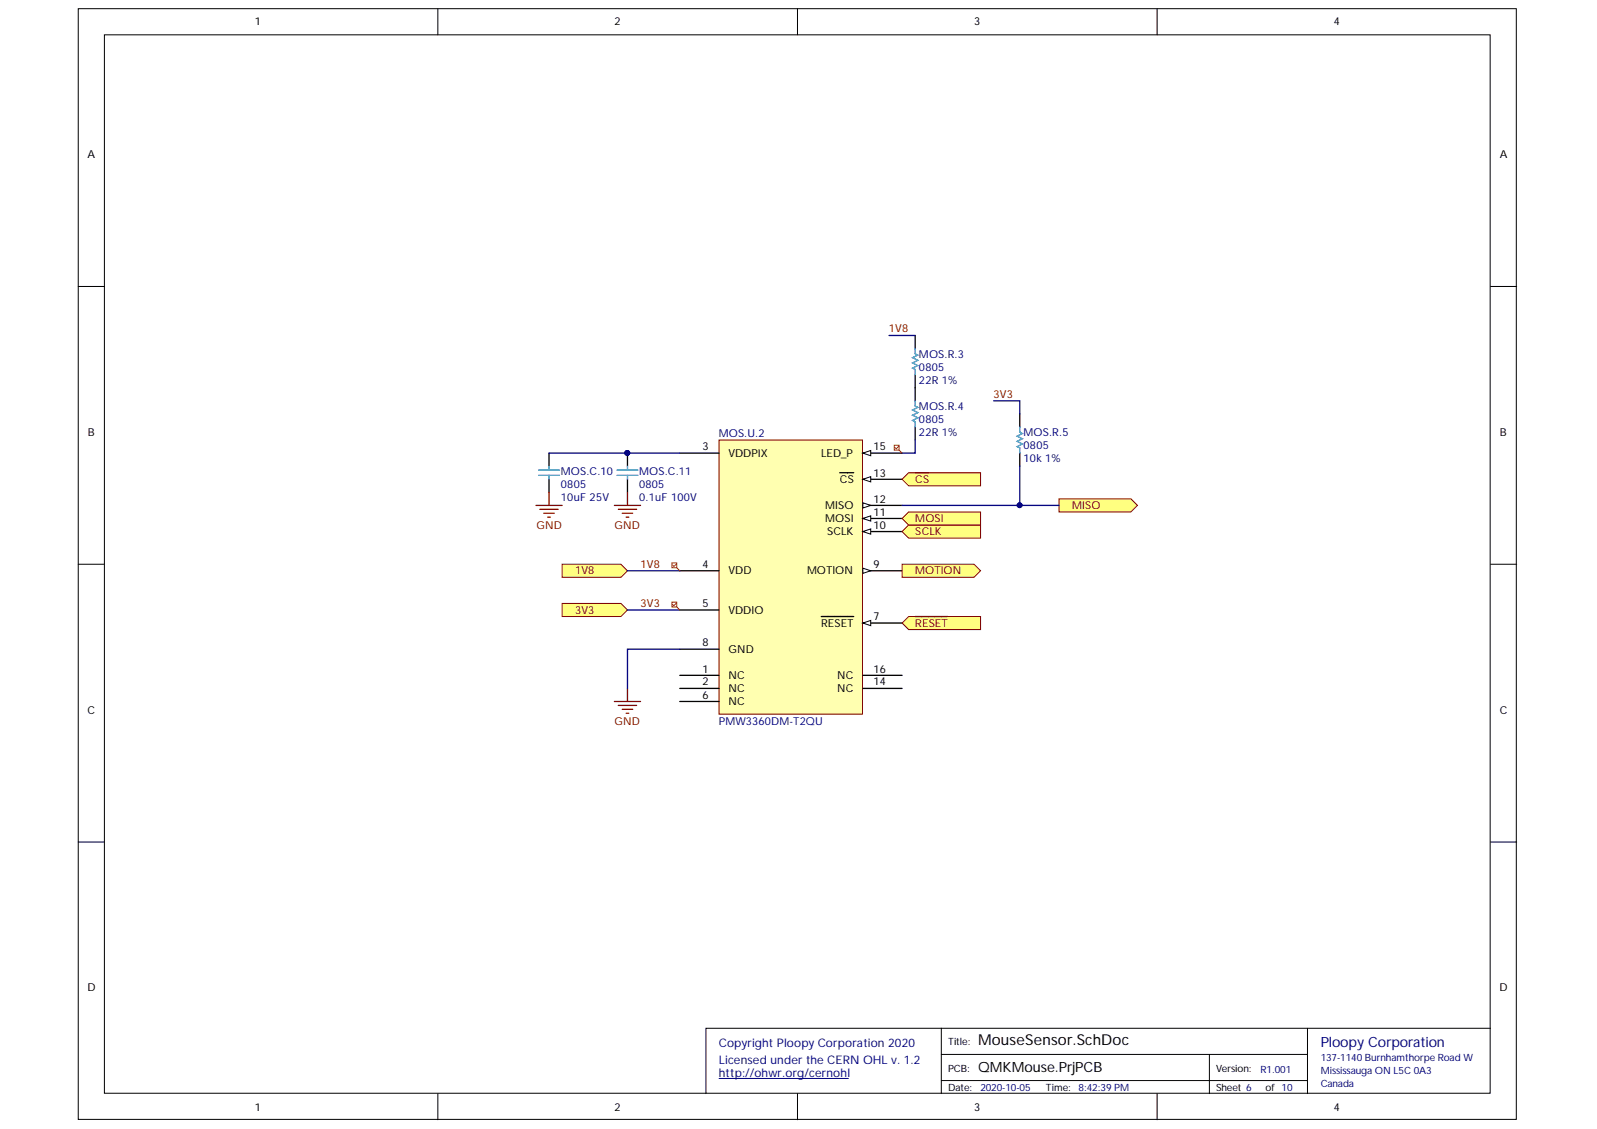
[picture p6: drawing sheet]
<svg xmlns="http://www.w3.org/2000/svg" width="297mm" height="210mm" viewBox="0 0 297 210" stroke-linecap="round" stroke-linejoin="round" font-family="sans-serif">
<g fill="#fff" stroke="#000" stroke-width=".19">
<path d="M14.6 1.6h267.4v206.5h-267.4z"/>
<path d="M19.4 6.5h257.8v196.8h-257.8z"/>
</g>
<g fill="none" stroke="#000" stroke-width=".19">
<path d="M81.4 1.6v4.9M148.3 1.6v4.9M215.2 1.6v4.9M14.6 53.3h4.8M277.2 53.3h4.9M14.6 104.9h4.8M277.2 104.9h4.9M14.6 156.5h4.8M277.2 156.5h4.9M175.1 191.2h-43.8v12.1M175.1 196h68.1M224.9 196v7.3"/>
<path d="M243.2 191.2v12.1M277.2 191.2h-102.1v12.1M81.4 203.3v4.9M148.3 203.3v4.9M175.1 200.9h68.1M215.2 203.3v4.9"/>
</g>
<path d="M133.7 200.5h24.1" fill="none" stroke="#000080" stroke-width=".19"/>
<path d="M133.7 81.8h26.7v51h-26.7z" fill="#ffffb0" stroke="#800000" stroke-width=".19"/>
<path d="M126.4 84.2h7.3M126.4 106.1h7.3M126.4 113.4h7.3M160.5 115.8h7.3M126.4 125.6h7.3M126.4 128h7.3M126.4 130.4h7.3" fill="none" stroke="#000" stroke-width=".24"/>
<path d="M160.5 115.8l1.4-.4v.9z" fill="#fff"/>
<path d="M160.5 115.8l1.4-.4v.9z" fill="none" stroke="#000" stroke-width=".19"/>
<path d="M152.8 114.6h6M160.5 106.1h7.3M126.4 120.7h7.3" fill="none" stroke="#000" stroke-width=".24"/>
<path d="M160.5 105.6l1.4 .5-1.4 .5z" fill="#fff"/>
<path d="M160.5 105.6l1.4 .5-1.4 .5z" fill="none" stroke="#000" stroke-width=".19"/>
<path d="M160.5 98.8h7.3" fill="none" stroke="#000" stroke-width=".24"/>
<path d="M160.5 98.8l1.4-.5v1z" fill="#fff"/>
<path d="M160.5 98.8l1.4-.5v1z" fill="none" stroke="#000" stroke-width=".19"/>
<path d="M160.5 96.4h7.3" fill="none" stroke="#000" stroke-width=".24"/>
<path d="M160.5 96.4l1.4-.5v1z" fill="#fff"/>
<path d="M160.5 96.4l1.4-.5v1z" fill="none" stroke="#000" stroke-width=".19"/>
<path d="M160.5 94h7.3" fill="none" stroke="#000" stroke-width=".24"/>
<path d="M160.5 93.5l1.4 .5-1.4 .5z" fill="#fff"/>
<path d="M160.5 93.5l1.4 .5-1.4 .5z" fill="none" stroke="#000" stroke-width=".19"/>
<path d="M160.5 89.1h7.3" fill="none" stroke="#000" stroke-width=".24"/>
<path d="M160.5 89.1l1.4-.5v1z" fill="#fff"/>
<path d="M160.5 89.1l1.4-.5v1z" fill="none" stroke="#000" stroke-width=".19"/>
<path d="M156.2 87.9h2.6M160.5 84.2h7.3M160.5 128h7.3" fill="none" stroke="#000" stroke-width=".24"/>
<path d="M160.5 84.2l1.4-.4v.9z" fill="#fff"/>
<path d="M160.5 84.2l1.4-.4v.9z" fill="none" stroke="#000" stroke-width=".19"/>
<path d="M102.1 84.2v2.5M102.1 89.1v2.4M116.7 84.2v2.5M116.7 89.1v2.4M160.5 125.6h7.3" fill="none" stroke="#000" stroke-width=".24"/>
<circle cx="116.7" cy="84.2" r=".45" fill="#000080" stroke="#000080" stroke-width=".19"/>
<path d="M100.2 88.4h3.9M100.2 87.4h3.9M102.1 86.7v.7M102.1 88.4v.7M114.8 88.4h3.9M114.8 87.4h3.9M116.7 86.7v.7M116.7 88.4v.7" fill="none" stroke="#009cca" stroke-width=".24"/>
<path d="M99.7 94h4.8M100.4 94.7h3.4M101.1 95.4h2M101.9 96.2h.5M102.1 91.5v2.5M114.3 94h4.8M115 94.7h3.4M115.7 95.4h2M116.5 96.2h.5M116.7 91.5v2.5" fill="none" stroke="#800000" stroke-width=".24"/>
<g fill="#ffff80" stroke="#800000" stroke-width=".19">
<path d="M104.5 112.2h11l1.2 1.2-1.2 1.2h-11z" fill-rule="evenodd"/>
<path d="M104.5 104.9h11l1.2 1.2-1.2 1.2h-11z" fill-rule="evenodd"/>
</g>
<path d="M170.2 62.4v2.4M170.2 69.7v4.8M170.2 79.4v2.4" fill="none" stroke="#000" stroke-width=".24"/>
<path d="M170.2 74.5v1l.5 .2-1 .5 1 .5-1 .5 1 .5-1 .5 .5 .2v1M170.2 64.8v1l.5 .2-1 .5 1 .5-1 .5 1 .5-1 .4 .5 .3v1" fill="none" stroke="#009cca" stroke-width=".24"/>
<g fill="#ffff80" stroke="#800000" stroke-width=".19">
<path d="M167.8 98.8l1.2-1.2h13.4v2.4h-13.4z" fill-rule="evenodd"/>
<path d="M167.8 96.4l1.2-1.2h13.4v2.4h-13.4z" fill-rule="evenodd"/>
<path d="M197 92.8h13.4l1.2 1.2-1.2 1.2h-13.4z" fill-rule="evenodd"/>
<path d="M167.8 89.1l1.2-1.2h13.4v2.4h-13.4z" fill-rule="evenodd"/>
</g>
<path d="M170.2 87.9h2.6" fill="none" stroke="#800000" stroke-width=".24"/>
<path d="M167.8 115.8l1.2-1.2h13.4v2.5h-13.4z" fill-rule="evenodd" fill="#ffff80" stroke="#800000" stroke-width=".19"/>
<path d="M170.2 114.6h6.1M114.3 130.4h4.8M115 131.1h3.4M115.7 131.9h2M116.5 132.6h.5M116.7 128v2.4" fill="none" stroke="#800000" stroke-width=".24"/>
<path d="M189.7 77v2.4M189.7 84.2v2.5" fill="none" stroke="#000" stroke-width=".24"/>
<path d="M189.7 79.4v1l.5 .2-1 .5 1 .5-1 .5 1 .4-1 .5 .5 .3v.9" fill="none" stroke="#009cca" stroke-width=".24"/>
<path d="M165.4 62.4h4.8M184.8 74.5h4.9v2.5M102.1 84.2h24.3M167.8 94h29.2M170.2 81.8v2.4h-2.4M189.7 86.7v7.3M116.7 106.1h9.7M116.7 113.4h9.7M126.4 120.7h-9.7v7.3" fill="none" stroke="#000080" stroke-width=".24"/>
<g fill="#000080" stroke="#000080" stroke-width=".19">
<circle cx="116.7" cy="84.2" r=".45"/>
<circle cx="189.6" cy="93.9" r=".45"/>
</g>
<path d="M166.3 82.8h.9v.9h-.9zM167.2 83l-.5 .4-.3-.2M167.3 83.8l.5 .4M125 104.7h.9v.9h-.9zM125 111.9h.9v.9h-.9zM125.8 104.8l-.5 .5-.2-.2M125.8 112.1l-.5 .5-.2-.2M126 105.6l.4 .5M126 112.9l.4 .5" fill="none" stroke="#f00" stroke-width=".19"/>
<path d="M167.8 104.9h13.4l1.2 1.2-1.2 1.2h-13.4z" fill-rule="evenodd" fill="#ffff80" stroke="#800000" stroke-width=".19"/>
<text font-size="2.8" x="181.9" y="194.2">MouseSensor.SchDoc</text>
<text font-size="2.6" fill="#000080" x="245.6" y="194.6">Ploopy Corporation</text>
<text font-size="2.6" x="181.9" y="199.2">QMKMouse.PrjPCB</text>
<g font-size="2.2" fill="#000080">
<text x="133.7" y="194.7">Copyright Ploopy Corporation 2020</text>
<text x="133.7" y="197.9">Licensed under the CERN OHL v. 1.2</text>
<text x="133.7" y="200.2">http://ohwr.org/cernohl</text>
</g>
<g font-size="2">
<text x="47.4" y="4.7">1</text>
<text x="114.3" y="4.7">2</text>
<text x="181.2" y="4.7">3</text>
<text x="248.1" y="4.7">4</text>
<text x="16.2" y="29.3">A</text>
<text x="279" y="29.3">A</text>
<text x="16.3" y="81">B</text>
<text x="130.6" y="83.7">3</text>
<text x="162.5" y="83.7">15</text>
<text x="279" y="81">B</text>
<text x="135.5" y="85">VDDPIX</text>
<text x="152.7" y="85">LED_P</text>
<text x="156.2" y="89.8">CS</text>
<text x="162.5" y="88.6">13</text>
<text x="153.5" y="94.6">MISO</text>
<text x="162.5" y="95.9">11</text>
<text x="162.5" y="93.4">12</text>
<text x="153.5" y="97.1">MOSI</text>
<text x="153.8" y="99.5">SCLK</text>
<text x="162.5" y="98.3">10</text>
<text x="130.6" y="105.6">4</text>
<text x="135.5" y="106.8">VDD</text>
<text x="150.1" y="106.8">MOTION</text>
<text x="162.5" y="105.6">9</text>
<text x="130.6" y="112.9">5</text>
<text x="135.5" y="114.1">VDDIO</text>
<text x="152.7" y="116.5">RESET</text>
<text x="162.5" y="115.3">7</text>
<text x="130.6" y="125.1">1</text>
<text x="130.6" y="120.2">8</text>
<text x="135.5" y="121.4">GND</text>
<text x="162.5" y="125.1">16</text>
<text x="130.6" y="127.4">2</text>
<text x="130.6" y="129.9">6</text>
<text x="135.5" y="126.3">NC</text>
<text x="135.5" y="128.7">NC</text>
<text x="135.5" y="131.2">NC</text>
<text x="155.7" y="128.7">NC</text>
<text x="155.7" y="126.3">NC</text>
<text x="162.5" y="127.4">14</text>
<text x="16.2" y="132.7">C</text>
<text x="279" y="132.7">C</text>
<text x="16.2" y="184.3">D</text>
<text x="278.9" y="184.3">D</text>
<text x="47.4" y="206.5">1</text>
<text x="114.3" y="206.5">2</text>
<text x="181.2" y="206.5">3</text>
<text x="248.1" y="206.5">4</text>
</g>
<g font-size="2" fill="#800000">
<text x="165.3" y="61.8">1V8</text>
<text x="184.8" y="74">3V3</text>
<text x="170.2" y="89.8">CS</text>
<text x="199.4" y="94.6">MISO</text>
<text x="99.8" y="98.3">GND</text>
<text x="114.3" y="98.3">GND</text>
<text x="170.2" y="99.5">SCLK</text>
<text x="170.2" y="97.1">MOSI</text>
<text x="107" y="106.8">1V8</text>
<text x="119.1" y="105.6">1V8</text>
<text x="170.2" y="106.8">MOTION</text>
<text x="119.1" y="112.9">3V3</text>
<text x="107" y="114.1">3V3</text>
<text x="170.2" y="116.5">RESET</text>
<text x="114.3" y="134.8">GND</text>
</g>
<g font-size="2" fill="#000080">
<text x="170.9" y="71.4">22R 1%</text>
<text x="170.9" y="66.5">MOS.R.3</text>
<text x="170.9" y="68.9">0805</text>
<text x="170.9" y="76.2">MOS.R.4</text>
<text x="133.7" y="81.3">MOS.U.2</text>
<text x="170.9" y="81.1">22R 1%</text>
<text x="170.9" y="78.6">0805</text>
<text x="190.4" y="81.1">MOS.R.5</text>
<text x="190.4" y="83.5">0805</text>
<text x="104.3" y="88.4">MOS.C.10</text>
<text x="118.9" y="88.4">MOS.C.11</text>
<text x="190.4" y="85.9">10k 1%</text>
<text x="104.3" y="93.2">10uF 25V</text>
<text x="104.3" y="90.7">0805</text>
<text x="118.9" y="93.2">0.1uF 100V</text>
<text x="118.9" y="90.7">0805</text>
<text x="133.7" y="134.8">PMW3360DM-T2QU</text>
</g>
<g font-size="1.9">
<text x="176.3" y="194.3">Title:</text>
<text x="176.3" y="202.9">Date:</text>
<text x="176.3" y="199.2">PCB:</text>
<text x="194.5" y="202.9">Time:</text>
<text x="226.2" y="199.2">Version:</text>
<text x="226.2" y="202.9">Sheet 6</text>
<text x="235.4" y="202.9">of 10</text>
</g>
<g font-size="1.9" fill="#000080">
<text x="245.6" y="197.3">137-1140 Burnhamthorpe Road W</text>
<text x="182.3" y="202.9">2020-10-05</text>
<text x="200.6" y="202.9">8:42:39 PM</text>
<text x="234.5" y="199.5">R1.001</text>
<text x="245.6" y="199.7">Mississauga ON L5C 0A3</text>
<text x="245.6" y="202.1">Canada</text>
</g>
</svg>
